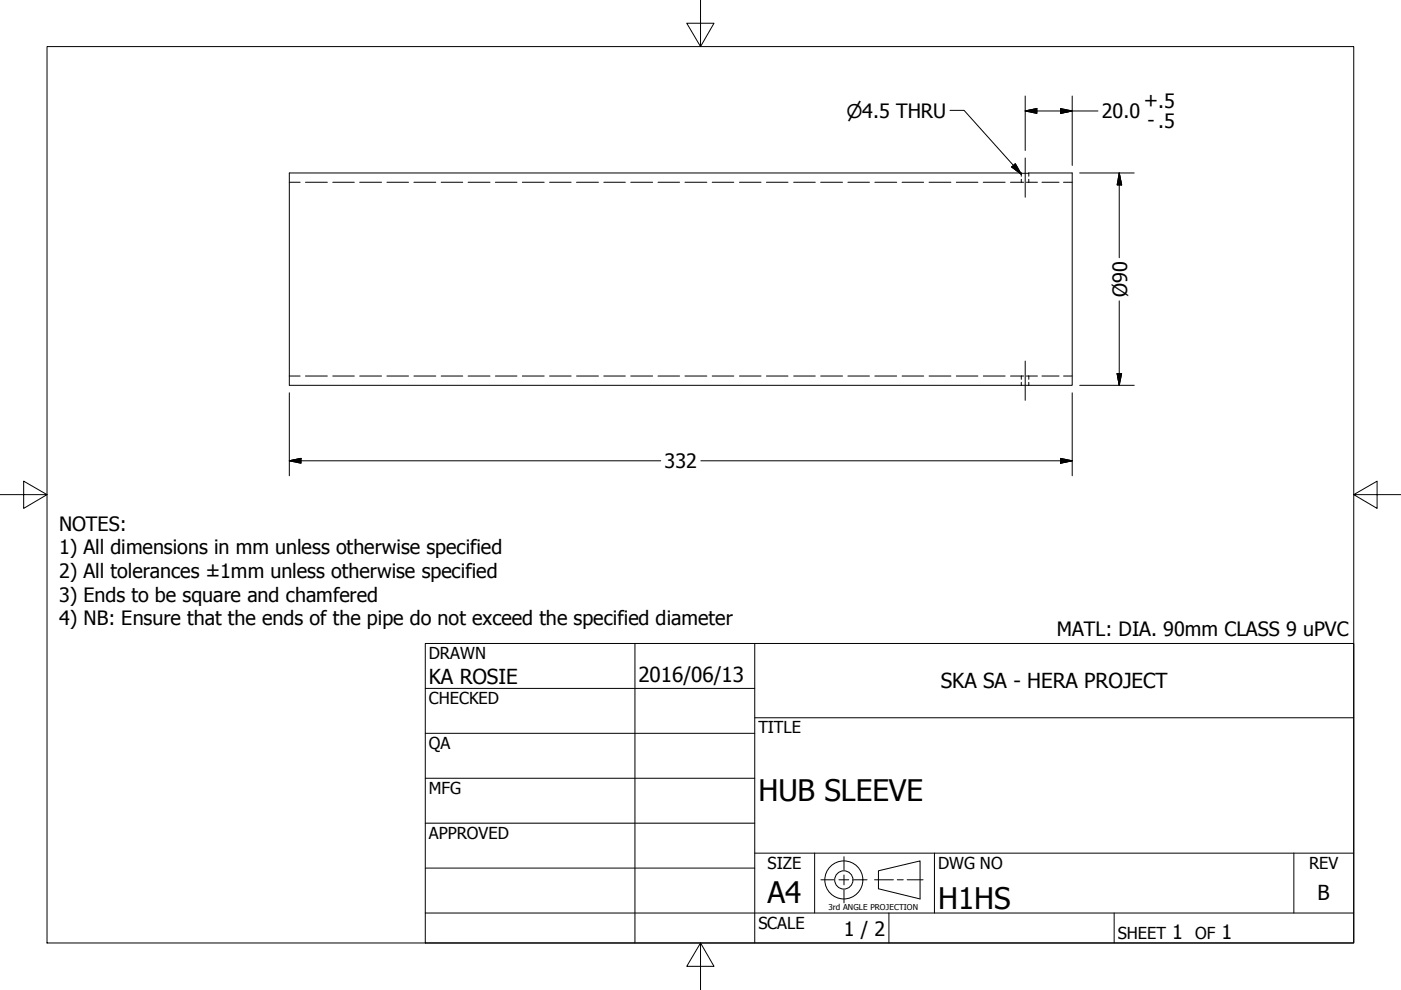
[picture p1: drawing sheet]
<svg xmlns="http://www.w3.org/2000/svg" width="297mm" height="210mm" viewBox="0 0 297 210" stroke-linecap="round" stroke-linejoin="round" font-family="sans-serif">
<!-- layer: Visible (ANSI) -->
<path d="M61.3 36.7h166v45h-166z" fill="none" stroke="#000" stroke-width=".21"/>
<!-- layer: Hidden (ANSI) -->
<g fill="none" stroke="#000" stroke-width=".21">
<path d="M61.3 38.6h2.3M64.8 38.6h4.6M70.5 38.6h4.6M76.3 38.6h4.6M82 38.6h4.6M87.8 38.6h4.6M93.5 38.6h4.6M99.3 38.6h4.6M105 38.6h4.6M110.7 38.6h4.7M116.5 38.6h4.6M122.2 38.6h4.7"/>
<path d="M128 38.6h4.6M133.7 38.6h4.7M139.5 38.6h4.6M145.2 38.6h4.7M151 38.6h4.6M156.8 38.6h4.6M162.5 38.6h4.6M168.3 38.6h4.5M174 38.6h4.6M179.8 38.6h4.5M185.5 38.6h4.6M191.3 38.6h4.5"/>
<path d="M197 38.6h4.6M202.8 38.6h4.5M208.5 38.6h4.6M214.2 38.6h2.3M216.5 38.6h.5M216.5 36.7v.7M216.5 38v.6M217.6 38.6h.5M218.1 36.7v.7M218.1 38v.6M218.1 38.6h1.9M220.9 38.6h3.6"/>
<path d="M225.5 38.6h1.8M61.3 79.7h2.3M64.8 79.7h4.6M70.5 79.7h4.6M76.3 79.7h4.6M82 79.7h4.6M87.8 79.7h4.6M93.5 79.7h4.6M99.3 79.7h4.6M105 79.7h4.6M110.7 79.7h4.7M116.5 79.7h4.6"/>
<path d="M122.2 79.7h4.7M128 79.7h4.6M133.7 79.7h4.7M139.5 79.7h4.6M145.2 79.7h4.7M151 79.7h4.6M156.8 79.7h4.6M162.5 79.7h4.6M168.3 79.7h4.5M174 79.7h4.6M179.8 79.7h4.5M185.5 79.7h4.6"/>
<path d="M191.3 79.7h4.5M197 79.7h4.6M202.8 79.7h4.5M208.5 79.7h4.6M214.2 79.7h2.3M216.5 79.7h.5M216.5 79.7v.7M217.6 79.7h.5M218.1 79.7v.7M218.1 79.7h1.9M220.9 79.7h3.6M225.5 79.7h1.8"/>
<path d="M216.5 81.1v.6M218.1 81.1v.6"/>
</g>
<!-- layer: Border (ANSI) -->
<path d="M148.5 -.1v10l-2.9-5h5.8l-2.9 5M10 9.9h277v190h-277zM0 104.9h10l-5-2.9v5.8l5-2.9M287 104.9l5 2.9v-5.8l-5 2.9h10M148.5 199.9l2.9 5h-5.8l2.9-5v10" fill="none" stroke="#000" stroke-width=".21"/>
<!-- layer: Title (ANSI) -->
<g fill="none" stroke="#000" stroke-width=".21">
<path d="M90.2 136.4h196.8v63.5h-196.8zM134.6 136.4v63.5M160 136.4v63.5M90.2 146h69.8M90.2 155.5h69.8M160 152.2h127M90.2 165h69.8M90.2 174.5h69.8M90.2 193.6h196.8M90.2 184.1h69.8M160 180.9h127M172.7 180.9v12.7"/>
<path d="M188.5 193.6v6.3M198.1 180.9v12.7M236.2 193.6v6.3M274.3 180.9v12.7"/>
</g>
<!-- layer: Dimension (ANSI) -->
<g fill="none" stroke="#000" stroke-width=".21">
<path d="M217.4 23.5l2.4-.5v1zM217.4 23.5h15.4M217.4 20.4v11.5M224.9 23l2.4 .5-2.4 .5zM227.3 20.4v14.7M228.9 36.7h11.6M237.3 36.7l.5 2.5h-.9zM237.3 36.7v17.9M236.9 79.2h.9l-.5 2.5zM237.3 63.8v17.9M61.3 97.7l2.5-.5v1zM61.3 97.7h78.8"/>
<path d="M61.3 83.3v17.6M148.6 97.7h78.7M224.9 97.2l2.4 .5-2.4 .5zM227.3 83.3v17.6M228.9 81.7h11.6"/>
</g>
<path d="M217.4 23.5l2.4-.5zM217.4 23.5l2.4-.5v1zM224.9 24l2.4-.5zM224.9 23l2.4 .5-2.4 .5zM237.3 36.7l.5 2.5zM237.3 36.7l.5 2.5h-.9zM236.9 79.2l.4 2.5zM236.9 79.2h.9l-.5 2.5zM61.3 97.7l2.5-.5zM61.3 97.7l2.5-.5v1zM224.9 98.2l2.4-.5zM224.9 97.2l2.4 .5-2.4 .5z" fill="#000" stroke="#000" stroke-width=".21"/>
<!-- layer: Centerline (ANSI) -->
<path d="M217.4 33.5v8.3M217.4 76.6v8.3" fill="none" stroke="#000" stroke-width=".21"/>
<!-- layer: Sketch Geometry (ANSI) -->
<g fill="none" stroke="#000" stroke-width=".21">
<path d="M174.1 186.5h2.7M177.9 186.5h2.1M178.9 181.6v2.8M178.9 185.5v2.1M178.9 188.7v2.7M181 186.5h2.8M185.4 186.5h4M186.2 184.6l8.9-2.1v8.1l-8.9-2.2zM190.2 186.5h1.3M192.3 186.5h3.4"/>
<circle cx="178.9" cy="186.6" r="4"/>
<circle cx="178.9" cy="186.6" r="1.94"/>
</g>
<!-- layer: Symbol (ANSI) -->
<path d="M201.4 23.4h3l12.1 13.5M214.5 35.4l.8-.7 1.2 2.2z" fill="none" stroke="#000" stroke-width=".21"/>
<path d="M214.5 35.4l2 1.5zM214.5 35.4l.8-.7 1.2 2.2z" fill="#000" stroke="#000" stroke-width=".21"/>
<g font-size="6.3">
<text x="160.8" y="169.8">HUB SLEEVE</text>
<text x="162.8" y="191.4">A4</text>
<text x="198.9" y="192.7">H1HS</text>
</g>
<g font-size="4.4">
<text x="90.9" y="145.1">KA ROSIE</text>
<text x="135.4" y="144.5">2016/06/13</text>
<text x="199.5" y="145.9">SKA SA - HERA PROJECT</text>
<text x="279.3" y="190.7">B</text>
</g>
<g font-size="4.2">
<text x="242.5" y="22.8">+.5</text>
<text x="233.6" y="25.1">20.0</text>
<text x="243.3" y="27">- .5</text>
<text x="239" y="63" transform="rotate(-90 239 63)">Ø90</text>
<text x="140.9" y="99.2">332</text>
<text x="12.5" y="112.5">NOTES:</text>
<text x="12.5" y="117.5">1) All dimensions in mm unless otherwise specified</text>
<text x="12.5" y="122.5">2) All tolerances ±1mm unless otherwise specified</text>
<text x="12.5" y="127.5">3) Ends to be square and chamfered</text>
<text x="12.5" y="132.6">4) NB: Ensure that the ends of the pipe do not exceed the specified diameter</text>
<text x="224.1" y="134.9">MATL: DIA. 90mm CLASS 9 uPVC</text>
<text x="178.9" y="198.5">1 / 2</text>
<text x="248.5" y="199.1">1</text>
<text x="259" y="199.1">1</text>
</g>
<text font-size="4" x="179.5" y="24.9">⌀4.5 THRU</text>
<g font-size="3.5">
<text x="90.9" y="139.7">DRAWN</text>
<text x="90.9" y="149.3">CHECKED</text>
<text x="160.8" y="155.5">TITLE</text>
<text x="90.9" y="158.8">QA</text>
<text x="90.9" y="168.3">MFG</text>
<text x="90.9" y="177.8">APPROVED</text>
<text x="162.8" y="184.2">SIZE</text>
<text x="198.9" y="184.2">DWG NO</text>
<text x="277.6" y="184.2">REV</text>
<text x="160.8" y="196.9">SCALE</text>
<text x="237" y="199.1">SHEET</text>
<text x="253.4" y="199.1">OF</text>
</g>
<text font-size="1.7" x="175.6" y="192.9">3rd ANGLE PROJECTION</text>
</svg>
